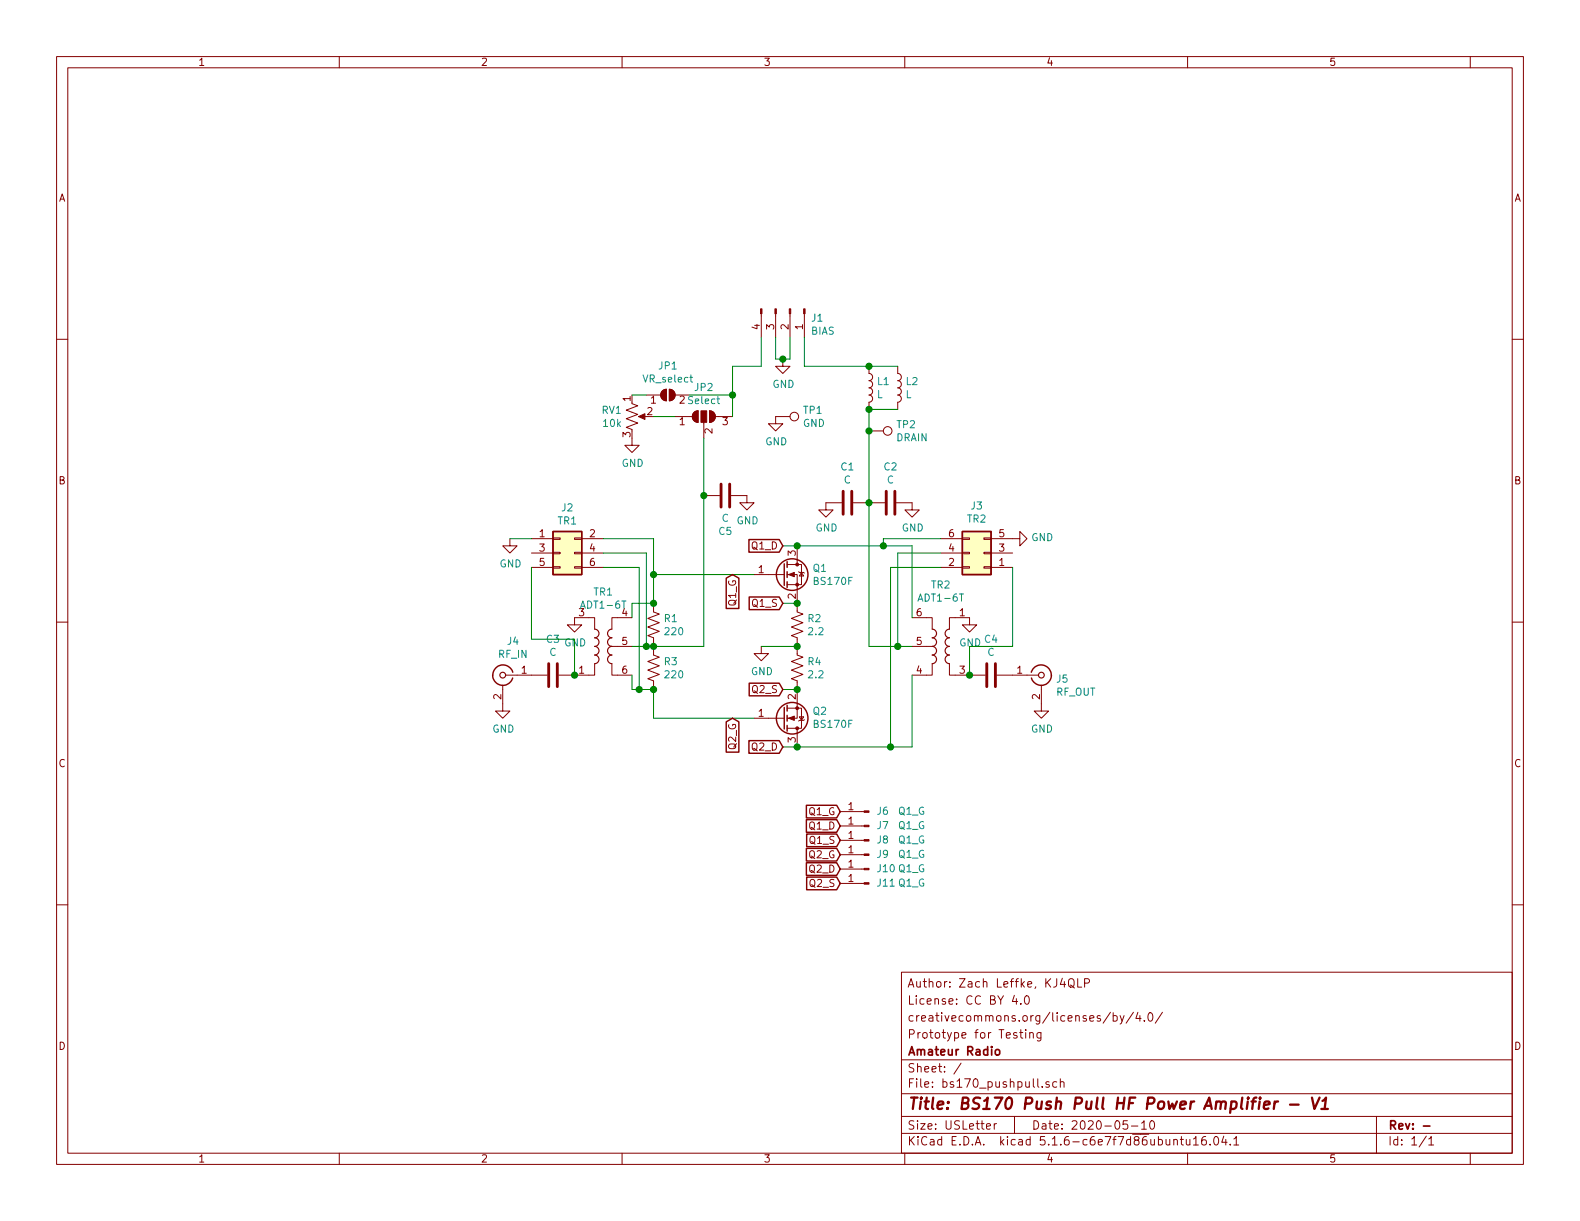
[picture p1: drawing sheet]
EESchema Schematic File Version 4
EELAYER 30 0
EELAYER END
$Descr USLetter 11000 8500
encoding utf-8
Sheet 1 1
Title "BS170 Push Pull HF Power Amplifier - V1"
Date "2020-05-10"
Rev "-"
Comp "Amateur Radio"
Comment1 "Prototype for Testing"
Comment2 "creativecommons.org/licenses/by/4.0/"
Comment3 "License: CC BY 4.0"
Comment4 "Author: Zach Leffke, KJ4QLP"
$EndDescr
$Comp
L Transistor_FET:BS170F Q1
U 1 1
P 5450 4000
F 0 "Q1" H 5655 4046 50  0000 L CNN
F 1 "BS170F" H 5655 3955 50  0000 L CNN
F 2 "Package_TO_SOT_SMD:SOT-23" H 5650 3925 50  0001 L CIN
F 3 "http://www.diodes.com/assets/Datasheets/BS170F.pdf" H 5450 4000 50  0001 L CNN
	1    5450 4000
	1    0    0    -1  
$EndComp
$Comp
L power:GND #PWR010
U 1 1
P 5300 4500
F 0 "#PWR010" H 5300 4250 50  0001 C CNN
F 1 "GND" H 5305 4327 50  0000 C CNN
F 2 "" H 5300 4500 50  0001 C CNN
F 3 "" H 5300 4500 50  0001 C CNN
	1    5300 4500
	1    0    0    -1  
$EndComp
$Comp
L Transformer:ADT1-6T TR1
U 1 1
P 4200 4500
F 0 "TR1" H 4200 4881 50  0000 C CNN
F 1 "ADT1-6T" H 4200 4790 50  0000 C CNN
F 2 "minicircuits_footprints:Mini-Circuits_CD637_H5.23mm" H 4200 4150 50  0001 C CNN
F 3 "https://www.minicircuits.com/pdfs/ADT1-6T+.pdf" H 4200 4500 50  0001 C CNN
	1    4200 4500
	1    0    0    -1  
$EndComp
$Comp
L Device:R_US R1
U 1 1
P 4550 4350
F 0 "R1" H 4618 4396 50  0000 L CNN
F 1 "220" H 4618 4305 50  0000 L CNN
F 2 "digikey-footprints:0805" V 4590 4340 50  0001 C CNN
F 3 "~" H 4550 4350 50  0001 C CNN
	1    4550 4350
	1    0    0    -1  
$EndComp
$Comp
L Device:C C3
U 1 1
P 3850 4700
F 0 "C3" V 3598 4700 50  0000 C CNN
F 1 "C" V 3689 4700 50  0000 C CNN
F 2 "digikey-footprints:0805" H 3888 4550 50  0001 C CNN
F 3 "~" H 3850 4700 50  0001 C CNN
	1    3850 4700
	0    1    1    0   
$EndComp
Wire Wire Line
	4400 4300 4400 4200
Wire Wire Line
	4400 4200 4550 4200
$Comp
L Device:R_US R3
U 1 1
P 4550 4650
F 0 "R3" H 4618 4696 50  0000 L CNN
F 1 "220" H 4618 4605 50  0000 L CNN
F 2 "digikey-footprints:0805" V 4590 4640 50  0001 C CNN
F 3 "~" H 4550 4650 50  0001 C CNN
	1    4550 4650
	1    0    0    -1  
$EndComp
Wire Wire Line
	4400 4700 4400 4800
Wire Wire Line
	4400 4800 4450 4800
Wire Wire Line
	4400 4500 4500 4500
Connection ~ 4550 4500
$Comp
L Device:R_US R4
U 1 1
P 5550 4650
F 0 "R4" H 5618 4696 50  0000 L CNN
F 1 "2.2" H 5618 4605 50  0000 L CNN
F 2 "digikey-footprints:0805" V 5590 4640 50  0001 C CNN
F 3 "~" H 5550 4650 50  0001 C CNN
	1    5550 4650
	1    0    0    -1  
$EndComp
$Comp
L Device:R_US R2
U 1 1
P 5550 4350
F 0 "R2" H 5618 4396 50  0000 L CNN
F 1 "2.2" H 5618 4305 50  0000 L CNN
F 2 "digikey-footprints:0805" V 5590 4340 50  0001 C CNN
F 3 "~" H 5550 4350 50  0001 C CNN
	1    5550 4350
	1    0    0    -1  
$EndComp
Wire Wire Line
	5250 4000 4550 4000
Wire Wire Line
	4550 4000 4550 4200
Connection ~ 4550 4200
Wire Wire Line
	4550 4800 4550 5000
Wire Wire Line
	4550 5000 5250 5000
Connection ~ 4550 4800
$Comp
L Transformer:ADT1-6T TR2
U 1 1
P 6550 4500
F 0 "TR2" H 6550 4075 50  0000 C CNN
F 1 "ADT1-6T" H 6550 4166 50  0000 C CNN
F 2 "minicircuits_footprints:Mini-Circuits_CD637_H5.23mm" H 6550 4150 50  0001 C CNN
F 3 "https://www.minicircuits.com/pdfs/ADT1-6T+.pdf" H 6550 4500 50  0001 C CNN
	1    6550 4500
	-1   0    0    1   
$EndComp
Wire Wire Line
	5550 3800 6150 3800
Wire Wire Line
	6350 3800 6350 4300
Wire Wire Line
	5550 5200 6200 5200
Wire Wire Line
	6350 5200 6350 4700
Wire Wire Line
	4550 4500 4900 4500
Wire Wire Line
	6350 4500 6250 4500
Wire Wire Line
	6050 4500 6050 3500
$Comp
L power:GND #PWR09
U 1 1
P 6750 4300
F 0 "#PWR09" H 6750 4050 50  0001 C CNN
F 1 "GND" H 6755 4127 50  0000 C CNN
F 2 "" H 6750 4300 50  0001 C CNN
F 3 "" H 6750 4300 50  0001 C CNN
	1    6750 4300
	1    0    0    -1  
$EndComp
$Comp
L Connector:Conn_Coaxial J5
U 1 1
P 7250 4700
F 0 "J5" H 7350 4675 50  0000 L CNN
F 1 "RF_OUT" H 7350 4584 50  0000 L CNN
F 2 "Connector_Coaxial:SMA_Samtec_SMA-J-P-X-ST-EM1_EdgeMount" H 7250 4700 50  0001 C CNN
F 3 " ~" H 7250 4700 50  0001 C CNN
	1    7250 4700
	1    0    0    -1  
$EndComp
$Comp
L power:GND #PWR012
U 1 1
P 7250 4900
F 0 "#PWR012" H 7250 4650 50  0001 C CNN
F 1 "GND" H 7255 4727 50  0000 C CNN
F 2 "" H 7250 4900 50  0001 C CNN
F 3 "" H 7250 4900 50  0001 C CNN
	1    7250 4900
	1    0    0    -1  
$EndComp
$Comp
L Connector:Conn_Coaxial J4
U 1 1
P 3500 4700
F 0 "J4" H 3428 4938 50  0000 C CNN
F 1 "RF_IN" H 3428 4847 50  0000 C CNN
F 2 "Connector_Coaxial:SMA_Samtec_SMA-J-P-X-ST-EM1_EdgeMount" H 3500 4700 50  0001 C CNN
F 3 " ~" H 3500 4700 50  0001 C CNN
	1    3500 4700
	-1   0    0    -1  
$EndComp
$Comp
L power:GND #PWR011
U 1 1
P 3500 4900
F 0 "#PWR011" H 3500 4650 50  0001 C CNN
F 1 "GND" H 3505 4727 50  0000 C CNN
F 2 "" H 3500 4900 50  0001 C CNN
F 3 "" H 3500 4900 50  0001 C CNN
	1    3500 4900
	1    0    0    -1  
$EndComp
$Comp
L power:GND #PWR08
U 1 1
P 4000 4300
F 0 "#PWR08" H 4000 4050 50  0001 C CNN
F 1 "GND" H 4005 4127 50  0000 C CNN
F 2 "" H 4000 4300 50  0001 C CNN
F 3 "" H 4000 4300 50  0001 C CNN
	1    4000 4300
	1    0    0    -1  
$EndComp
Wire Wire Line
	5550 4500 5300 4500
Connection ~ 5550 4500
$Comp
L Device:L L1
U 1 1
P 6050 2700
F 0 "L1" H 6103 2746 50  0000 L CNN
F 1 "L" H 6103 2655 50  0000 L CNN
F 2 "Connector_PinHeader_2.54mm:PinHeader_1x02_P2.54mm_Vertical" H 6050 2700 50  0001 C CNN
F 3 "~" H 6050 2700 50  0001 C CNN
	1    6050 2700
	1    0    0    -1  
$EndComp
$Comp
L Device:C C1
U 1 1
P 5900 3500
F 0 "C1" V 5648 3500 50  0000 C CNN
F 1 "C" V 5739 3500 50  0000 C CNN
F 2 "digikey-footprints:0805" H 5938 3350 50  0001 C CNN
F 3 "~" H 5900 3500 50  0001 C CNN
	1    5900 3500
	0    1    1    0   
$EndComp
Connection ~ 6050 3500
$Comp
L Device:C C2
U 1 1
P 6200 3500
F 0 "C2" V 5948 3500 50  0000 C CNN
F 1 "C" V 6039 3500 50  0000 C CNN
F 2 "digikey-footprints:0805" H 6238 3350 50  0001 C CNN
F 3 "~" H 6200 3500 50  0001 C CNN
	1    6200 3500
	0    1    1    0   
$EndComp
$Comp
L power:GND #PWR05
U 1 1
P 6350 3500
F 0 "#PWR05" H 6350 3250 50  0001 C CNN
F 1 "GND" H 6355 3327 50  0000 C CNN
F 2 "" H 6350 3500 50  0001 C CNN
F 3 "" H 6350 3500 50  0001 C CNN
	1    6350 3500
	1    0    0    -1  
$EndComp
$Comp
L power:GND #PWR04
U 1 1
P 5750 3500
F 0 "#PWR04" H 5750 3250 50  0001 C CNN
F 1 "GND" H 5755 3327 50  0000 C CNN
F 2 "" H 5750 3500 50  0001 C CNN
F 3 "" H 5750 3500 50  0001 C CNN
	1    5750 3500
	1    0    0    -1  
$EndComp
$Comp
L Device:L L2
U 1 1
P 6250 2700
F 0 "L2" H 6303 2746 50  0000 L CNN
F 1 "L" H 6303 2655 50  0000 L CNN
F 2 "digikey-footprints:0805" H 6250 2700 50  0001 C CNN
F 3 "~" H 6250 2700 50  0001 C CNN
	1    6250 2700
	1    0    0    -1  
$EndComp
Wire Wire Line
	6250 2550 6050 2550
Wire Wire Line
	6250 2850 6050 2850
Connection ~ 6050 2850
Wire Wire Line
	4550 4000 4550 3750
Wire Wire Line
	4550 3750 4200 3750
Connection ~ 4550 4000
Wire Wire Line
	4200 3850 4500 3850
Wire Wire Line
	4500 3850 4500 4500
Connection ~ 4500 4500
Wire Wire Line
	4500 4500 4550 4500
Wire Wire Line
	4200 3950 4450 3950
Wire Wire Line
	4450 3950 4450 4800
Connection ~ 4450 4800
Wire Wire Line
	4450 4800 4550 4800
Wire Wire Line
	4000 4700 4000 4450
Wire Wire Line
	4000 4450 3700 4450
Wire Wire Line
	3700 4450 3700 3950
Connection ~ 4000 4700
$Comp
L power:GND #PWR06
U 1 1
P 3550 3750
F 0 "#PWR06" H 3550 3500 50  0001 C CNN
F 1 "GND" H 3555 3577 50  0000 C CNN
F 2 "" H 3550 3750 50  0001 C CNN
F 3 "" H 3550 3750 50  0001 C CNN
	1    3550 3750
	1    0    0    -1  
$EndComp
Wire Wire Line
	3700 3750 3550 3750
$Comp
L Connector_Generic:Conn_02x03_Odd_Even J2
U 1 1
P 3900 3850
F 0 "J2" H 3950 4167 50  0000 C CNN
F 1 "TR1" H 3950 4076 50  0000 C CNN
F 2 "Connector_PinHeader_2.54mm:PinHeader_2x03_P2.54mm_Vertical" H 3900 3850 50  0001 C CNN
F 3 "~" H 3900 3850 50  0001 C CNN
	1    3900 3850
	1    0    0    -1  
$EndComp
$Comp
L Connector_Generic:Conn_02x03_Odd_Even J3
U 1 1
P 6850 3850
F 0 "J3" H 6900 3525 50  0000 C CNN
F 1 "TR2" H 6900 3616 50  0000 C CNN
F 2 "Connector_PinHeader_2.54mm:PinHeader_2x03_P2.54mm_Vertical" H 6850 3850 50  0001 C CNN
F 3 "~" H 6850 3850 50  0001 C CNN
	1    6850 3850
	-1   0    0    1   
$EndComp
Wire Wire Line
	7050 3950 7050 4500
Wire Wire Line
	7050 4500 6750 4500
Wire Wire Line
	6750 4500 6750 4700
Connection ~ 6750 4700
$Comp
L power:GND #PWR07
U 1 1
P 7050 3750
F 0 "#PWR07" H 7050 3500 50  0001 C CNN
F 1 "GND" V 7055 3622 50  0000 R CNN
F 2 "" H 7050 3750 50  0001 C CNN
F 3 "" H 7050 3750 50  0001 C CNN
	1    7050 3750
	0    -1   -1   0   
$EndComp
Wire Wire Line
	6550 3850 6250 3850
Wire Wire Line
	6250 3850 6250 4500
Connection ~ 6250 4500
Wire Wire Line
	6250 4500 6050 4500
Wire Wire Line
	6550 3750 6150 3750
Wire Wire Line
	6150 3750 6150 3800
Connection ~ 6150 3800
Wire Wire Line
	6150 3800 6350 3800
Wire Wire Line
	6550 3950 6200 3950
Wire Wire Line
	6200 3950 6200 5200
Connection ~ 6200 5200
Wire Wire Line
	6200 5200 6350 5200
$Comp
L Device:C C4
U 1 1
P 6900 4700
F 0 "C4" V 6648 4700 50  0000 C CNN
F 1 "C" V 6739 4700 50  0000 C CNN
F 2 "digikey-footprints:0805" H 6938 4550 50  0001 C CNN
F 3 "~" H 6900 4700 50  0001 C CNN
	1    6900 4700
	0    1    1    0   
$EndComp
$Comp
L Device:R_POT_US RV1
U 1 1
P 4400 2900
F 0 "RV1" H 4332 2946 50  0000 R CNN
F 1 "10k" H 4332 2855 50  0000 R CNN
F 2 "Potentiometer_SMD:Potentiometer_Bourns_3314G_Vertical" H 4400 2900 50  0001 C CNN
F 3 "~" H 4400 2900 50  0001 C CNN
	1    4400 2900
	1    0    0    -1  
$EndComp
$Comp
L Jumper:SolderJumper_3_Open JP2
U 1 1
P 4900 2900
F 0 "JP2" H 4900 3105 50  0000 C CNN
F 1 "Select" H 4900 3014 50  0000 C CNN
F 2 "Jumper:SolderJumper-3_P1.3mm_Open_RoundedPad1.0x1.5mm_NumberLabels" H 4900 2900 50  0001 C CNN
F 3 "~" H 4900 2900 50  0001 C CNN
	1    4900 2900
	1    0    0    -1  
$EndComp
$Comp
L Jumper:SolderJumper_2_Open JP1
U 1 1
P 4650 2750
F 0 "JP1" H 4650 2955 50  0000 C CNN
F 1 "VR_select" H 4650 2864 50  0000 C CNN
F 2 "Jumper:SolderJumper-2_P1.3mm_Open_RoundedPad1.0x1.5mm" H 4650 2750 50  0001 C CNN
F 3 "~" H 4650 2750 50  0001 C CNN
	1    4650 2750
	1    0    0    -1  
$EndComp
Wire Wire Line
	4500 2750 4400 2750
$Comp
L power:GND #PWR03
U 1 1
P 4400 3050
F 0 "#PWR03" H 4400 2800 50  0001 C CNN
F 1 "GND" H 4405 2877 50  0000 C CNN
F 2 "" H 4400 3050 50  0001 C CNN
F 3 "" H 4400 3050 50  0001 C CNN
	1    4400 3050
	1    0    0    -1  
$EndComp
Wire Wire Line
	4800 2750 5100 2750
Connection ~ 5100 2750
Wire Wire Line
	5100 2750 5100 2900
Wire Wire Line
	4700 2900 4550 2900
Wire Wire Line
	5300 2550 5100 2550
Wire Wire Line
	5100 2550 5100 2750
Wire Wire Line
	5300 2350 5300 2550
$Comp
L Connector:Conn_01x04_Male J1
U 1 1
P 5500 2150
F 0 "J1" V 5562 2294 50  0000 L CNN
F 1 "BIAS" V 5653 2294 50  0000 L CNN
F 2 "Connector_PinHeader_2.54mm:PinHeader_1x04_P2.54mm_Vertical" H 5500 2150 50  0001 C CNN
F 3 "~" H 5500 2150 50  0001 C CNN
	1    5500 2150
	0    1    1    0   
$EndComp
Wire Wire Line
	5600 2350 5600 2550
Wire Wire Line
	5600 2550 6050 2550
Connection ~ 6050 2550
Wire Wire Line
	5400 2350 5400 2500
Wire Wire Line
	5500 2500 5500 2350
Wire Wire Line
	5400 2500 5450 2500
$Comp
L power:GND #PWR01
U 1 1
P 5450 2500
F 0 "#PWR01" H 5450 2250 50  0001 C CNN
F 1 "GND" H 5455 2327 50  0000 C CNN
F 2 "" H 5450 2500 50  0001 C CNN
F 3 "" H 5450 2500 50  0001 C CNN
	1    5450 2500
	1    0    0    -1  
$EndComp
Connection ~ 5450 2500
Wire Wire Line
	5450 2500 5500 2500
$Comp
L Connector:TestPoint TP1
U 1 1
P 5400 2900
F 0 "TP1" V 5354 3088 50  0000 L CNN
F 1 "GND" V 5445 3088 50  0000 L CNN
F 2 "TestPoint:TestPoint_Pad_D1.0mm" H 5600 2900 50  0001 C CNN
F 3 "~" H 5600 2900 50  0001 C CNN
	1    5400 2900
	0    1    1    0   
$EndComp
$Comp
L power:GND #PWR02
U 1 1
P 5400 2900
F 0 "#PWR02" H 5400 2650 50  0001 C CNN
F 1 "GND" H 5405 2727 50  0000 C CNN
F 2 "" H 5400 2900 50  0001 C CNN
F 3 "" H 5400 2900 50  0001 C CNN
	1    5400 2900
	1    0    0    -1  
$EndComp
Text GLabel 5850 5650 0    50   Input ~ 0
Q1_G
Text GLabel 5850 5750 0    50   Input ~ 0
Q1_D
Text GLabel 5850 5850 0    50   Input ~ 0
Q1_S
Text GLabel 5100 4000 3    50   Input ~ 0
Q1_G
Text GLabel 5450 4200 0    50   Input ~ 0
Q1_S
Wire Wire Line
	5450 4200 5550 4200
Connection ~ 5550 4200
$Comp
L Connector:Conn_01x01_Male J6
U 1 1
P 6050 5650
F 0 "J6" H 6000 5650 50  0000 R CNN
F 1 "Q1_G" H 5850 5650 50  0000 R CNN
F 2 "Connector_PinHeader_1.00mm:PinHeader_1x01_P1.00mm_Vertical" H 6050 5650 50  0001 C CNN
F 3 "~" H 6050 5650 50  0001 C CNN
	1    6050 5650
	-1   0    0    1   
$EndComp
$Comp
L Connector:Conn_01x01_Male J7
U 1 1
P 6050 5750
F 0 "J7" H 6000 5750 50  0000 R CNN
F 1 "Q1_G" H 5850 5750 50  0000 R CNN
F 2 "Connector_PinHeader_1.00mm:PinHeader_1x01_P1.00mm_Vertical" H 6050 5750 50  0001 C CNN
F 3 "~" H 6050 5750 50  0001 C CNN
	1    6050 5750
	-1   0    0    1   
$EndComp
$Comp
L Connector:Conn_01x01_Male J8
U 1 1
P 6050 5850
F 0 "J8" H 6000 5850 50  0000 R CNN
F 1 "Q1_G" H 5850 5850 50  0000 R CNN
F 2 "Connector_PinHeader_1.00mm:PinHeader_1x01_P1.00mm_Vertical" H 6050 5850 50  0001 C CNN
F 3 "~" H 6050 5850 50  0001 C CNN
	1    6050 5850
	-1   0    0    1   
$EndComp
Text GLabel 5100 5000 3    50   Input ~ 0
Q2_G
Text GLabel 5450 4800 0    50   Input ~ 0
Q2_S
$Comp
L Transistor_FET:BS170F Q2
U 1 1
P 5450 5000
F 0 "Q2" H 5655 4954 50  0000 L CNN
F 1 "BS170F" H 5655 5045 50  0000 L CNN
F 2 "Package_TO_SOT_SMD:SOT-23" H 5650 4925 50  0001 L CIN
F 3 "http://www.diodes.com/assets/Datasheets/BS170F.pdf" H 5450 5000 50  0001 L CNN
	1    5450 5000
	1    0    0    1   
$EndComp
Wire Wire Line
	5450 5200 5550 5200
Connection ~ 5550 5200
Text GLabel 5450 5200 0    50   Input ~ 0
Q2_D
Text GLabel 5450 3800 0    50   Input ~ 0
Q1_D
Wire Wire Line
	5450 3800 5550 3800
Connection ~ 5550 3800
Wire Wire Line
	5450 4800 5550 4800
Connection ~ 5550 4800
Text GLabel 5850 5950 0    50   Input ~ 0
Q2_G
Text GLabel 5850 6050 0    50   Input ~ 0
Q2_D
Text GLabel 5850 6150 0    50   Input ~ 0
Q2_S
$Comp
L Connector:Conn_01x01_Male J9
U 1 1
P 6050 5950
F 0 "J9" H 6000 5950 50  0000 R CNN
F 1 "Q1_G" H 5850 5950 50  0000 R CNN
F 2 "Connector_PinHeader_1.00mm:PinHeader_1x01_P1.00mm_Vertical" H 6050 5950 50  0001 C CNN
F 3 "~" H 6050 5950 50  0001 C CNN
	1    6050 5950
	-1   0    0    1   
$EndComp
$Comp
L Connector:Conn_01x01_Male J10
U 1 1
P 6050 6050
F 0 "J10" H 6000 6050 50  0000 R CNN
F 1 "Q1_G" H 5850 6050 50  0000 R CNN
F 2 "Connector_PinHeader_1.00mm:PinHeader_1x01_P1.00mm_Vertical" H 6050 6050 50  0001 C CNN
F 3 "~" H 6050 6050 50  0001 C CNN
	1    6050 6050
	-1   0    0    1   
$EndComp
$Comp
L Connector:Conn_01x01_Male J11
U 1 1
P 6050 6150
F 0 "J11" H 6000 6150 50  0000 R CNN
F 1 "Q1_G" H 5850 6150 50  0000 R CNN
F 2 "Connector_PinHeader_1.00mm:PinHeader_1x01_P1.00mm_Vertical" H 6050 6150 50  0001 C CNN
F 3 "~" H 6050 6150 50  0001 C CNN
	1    6050 6150
	-1   0    0    1   
$EndComp
$Comp
L Device:C C5
U 1 1
P 5050 3450
F 0 "C5" V 4798 3450 50  0000 C CNN
F 1 "C" V 4889 3450 50  0000 C CNN
F 2 "digikey-footprints:0805" H 5088 3300 50  0001 C CNN
F 3 "~" H 5050 3450 50  0001 C CNN
	1    5050 3450
	0    -1   -1   0   
$EndComp
$Comp
L power:GND #PWR0101
U 1 1
P 5200 3450
F 0 "#PWR0101" H 5200 3200 50  0001 C CNN
F 1 "GND" H 5205 3277 50  0000 C CNN
F 2 "" H 5200 3450 50  0001 C CNN
F 3 "" H 5200 3450 50  0001 C CNN
	1    5200 3450
	1    0    0    -1  
$EndComp
Wire Wire Line
	4900 3450 4900 4500
$Comp
L Connector:TestPoint TP2
U 1 1
P 6050 3000
F 0 "TP2" V 6004 3188 50  0000 L CNN
F 1 "DRAIN" V 6095 3188 50  0000 L CNN
F 2 "TestPoint:TestPoint_Pad_D1.0mm" H 6250 3000 50  0001 C CNN
F 3 "~" H 6250 3000 50  0001 C CNN
	1    6050 3000
	0    1    1    0   
$EndComp
Connection ~ 6050 3000
Wire Wire Line
	6050 3000 6050 2850
Wire Wire Line
	6050 3000 6050 3500
Wire Wire Line
	4900 3050 4900 3450
Connection ~ 4900 3450
$EndSCHEMATC
